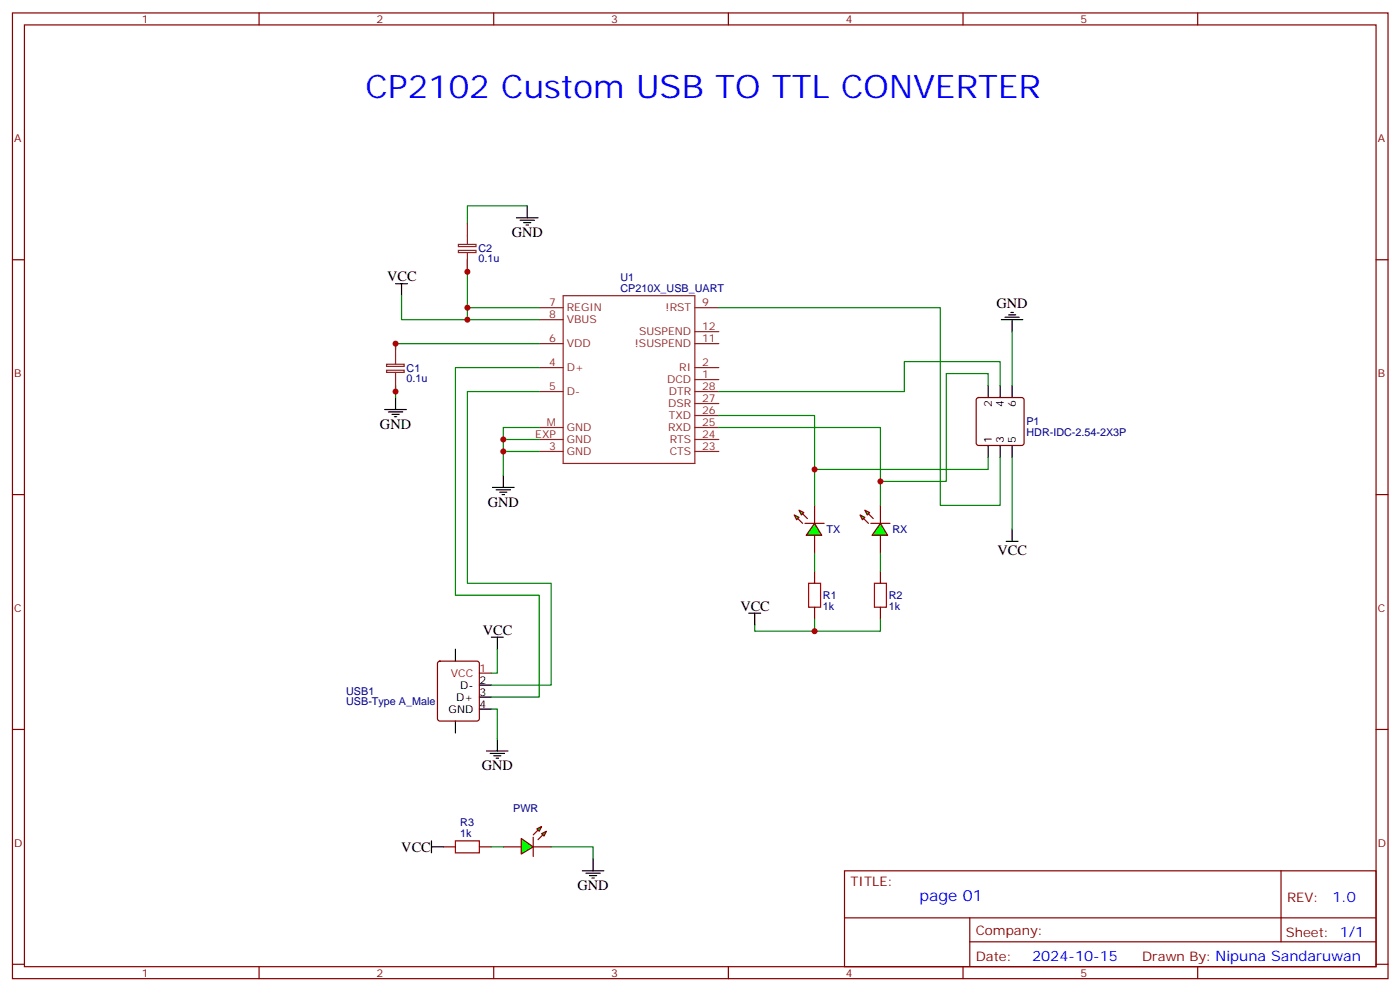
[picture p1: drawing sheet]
<svg xmlns="http://www.w3.org/2000/svg" width="413mm" height="292mm" viewBox="0 0 413 292" stroke-linecap="round" stroke-linejoin="round" font-family="sans-serif">
<g fill="none" stroke="#870000" stroke-width=".35">
<path d="M3.7 3.8h405.3v284.3h-405.3zM7.2 7.3h398.3v277.3h-398.3zM76.3 3.8v3.5M145.5 3.8v3.5M214.6 3.8v3.5M283.8 3.8v3.5M352.9 3.8v3.5M3.7 76.5h3.5M405.5 76.5h3.5M3.7 145.6h3.5M259.4 148.8v5.3M259.4 157.6v5.3"/>
<path d="M405.5 145.6h3.5M129.1 194.9l.5-.2h10.9l.5 .2 .3 .5v16.2l-.3 .5-.5 .2h-10.9l-.5-.2-.2-.5v-16.2zM3.7 214.8h3.5M405.5 214.8h3.5M248.8 256.4h156.7v28.2h-156.7zM377.5 256.4v20.9M248.9 270.2h156.5M285.8 277.3h119.6M285.8 270.2v14.2M3.7 283.9h3.5M76.3 284.6v3.5M145.5 284.6v3.5"/>
<path d="M214.6 284.6v3.5M283.8 284.6v3.5M352.9 284.6v3.5M405.5 283.9h3.5"/>
</g>
<g fill="none" stroke="#8c2424" stroke-width=".35">
<path d="M158.9 90.6h7M158.9 94.1h7M165.9 87.1h38.9v49.4h-38.9zM204.8 90.6h7M204.8 97.6h7M158.9 101.2h7M158.9 108.2h7M158.9 115.3h7M204.8 101.2h7M204.8 108.2h7M204.8 115.3h7M204.8 111.8h7"/>
<path d="M204.8 118.8h7M158.9 132.9h7M158.9 125.9h7M158.9 129.4h7M204.8 132.9h7M204.8 122.3h7M204.8 125.9h7M204.8 129.4h7"/>
</g>
<g fill="none" stroke="#008700" stroke-width=".35">
<path d="M137.7 76.5v17.6h21.2M155.4 60.6h-17.7v5.3M118.3 87.1v7h19.4M137.7 90.6h21.2M116.6 113.5v3.6M158.9 101.2h-42.3v1.7M158.9 108.2h-24.7v67.1h24.7v29.9h-14.1M158.9 115.3h-21.2v56.4h24.7v30h-17.6M148.3 129.4h10.6M148.3 132.9h10.6M158.9 125.9h-10.6v14.1M146.5 191.1v7.1h-1.7"/>
<path d="M144.8 208.8h1.7v8.8"/>
</g>
<g fill="none" stroke="#000" stroke-width=".35">
<path d="M152.2 64.1h6.3M153.2 64.8h4.3M154.3 65.5h2.1M155 66.3h.7M155.4 60.6v3.5M116.6 83.5h3.5M118.3 83.5v3.6M116.6 117.1v3.5M113.4 120.6h6.3M114.4 121.3h4.3M115.5 122h2.1M116.2 122.7h.7"/>
<path d="M148.3 140v3.5M145.1 143.5h6.4M146.2 144.2h4.2M147.2 144.9h2.2M148 145.6h.7M134.2 191.1v3.6M144.8 187.6h3.5M146.5 187.6v3.5M134.2 212.3v3.5M141.3 208.8h3.5M141.3 205.2h3.5M141.3 201.7h3.5"/>
<path d="M146.5 217.6v3.5M143.4 221.1h6.3M144.4 221.8h4.3M145.5 222.5h2.1M146.2 223.2h.7"/>
</g>
<path d="M141.3 198.2h3.5" fill="none" stroke="#f00" stroke-width=".35"/>
<g fill="#0f0" stroke="#870000" stroke-width=".35">
<path d="M254.8 150.2l1.5 .7-.7 .7z"/>
<path d="M253.4 151.6l1.4 .7-.7 .7z"/>
</g>
<g fill="#870000" stroke="#870000" stroke-width=".35">
<path d="M255.9 151.3l1.4 1.4z"/>
<path d="M254.5 152.7l1.4 1.4z"/>
</g>
<path d="M256.6 154.1h5.7z" fill="#f00" stroke="#870000" stroke-width=".35"/>
<path d="M259.4 154.1l2.1 3.5h-4.5z" fill="#0f0" stroke="#870000" stroke-width=".35"/>
<path d="M240 148.8v5.3M240 157.6v5.3" fill="none" stroke="#870000" stroke-width=".35"/>
<g fill="#0f0" stroke="#870000" stroke-width=".35">
<path d="M235.4 150.2l1.5 .7-.8 .7z"/>
<path d="M234 151.6l1.4 .7-.7 .7z"/>
</g>
<g fill="#870000" stroke="#870000" stroke-width=".35">
<path d="M236.5 151.3l1.4 1.4z"/>
<path d="M235.1 152.7l1.4 1.4z"/>
</g>
<path d="M237.2 154.1h5.7z" fill="#f00" stroke="#870000" stroke-width=".35"/>
<path d="M240 154.1l2.1 3.5h-4.5z" fill="#0f0" stroke="#870000" stroke-width=".35"/>
<path d="M238.3 171.7h3.5v7.1h-3.5zM257.7 171.7h3.5v7.1h-3.5z" fill="none" stroke="#a10000" stroke-width=".35"/>
<path d="M240 168.2v3.5M240 178.8v3.5M259.4 168.2v3.5M259.4 178.8v3.5M148.3 249.3h5.3M157.1 249.3h5.3" fill="none" stroke="#870000" stroke-width=".35"/>
<path d="M211.8 122.3h28.2v26.5M211.8 125.9h47.6v22.9M240 162.9v5.3M259.4 162.9v5.3M222.4 184.1v1.7h17.6M240 182.3v3.5h19.4v-3.5" fill="none" stroke="#008700" stroke-width=".35"/>
<path d="M220.6 180.6h3.6M222.4 180.6v3.5" fill="none" stroke="#000" stroke-width=".35"/>
<g fill="#0f0" stroke="#870000" stroke-width=".35">
<path d="M159.6 245.5l1.4-.7-.7 1.4z"/>
<path d="M158.2 244.1l1.4-.8-.7 1.5z"/>
</g>
<g fill="#870000" stroke="#870000" stroke-width=".35">
<path d="M159.9 245.8l-1.4 1.4z"/>
<path d="M157.1 245.8l1.4-1.4z"/>
</g>
<path d="M157.1 246.5v5.7z" fill="#f00" stroke="#870000" stroke-width=".35"/>
<path d="M153.6 246.9l3.5 2.4-3.5 2.2z" fill="#0f0" stroke="#870000" stroke-width=".35"/>
<path d="M134.2 247.6h7.1v3.5h-7.1z" fill="none" stroke="#a10000" stroke-width=".35"/>
<path d="M287.9 117.3l.5-.2h12.7l.5 .2 .2 .5v12.7l-.3 .5-.4 .2h-12.7l-.5-.3-.2-.4v-12.7zM130.7 249.3h3.5M141.3 249.3h3.5" fill="none" stroke="#870000" stroke-width=".35"/>
<path d="M211.8 90.6h65.3v58.2h17.6v-14.1M298.2 97.6v15.9M291.2 113.5v-3.5h-12.4v31.7h-19.4M294.7 113.5v-7h-28.2v8.8h-54.7M291.2 134.7v3.5h-51.2M298.2 134.7v21.2M144.8 249.3h3.5M162.4 249.3h12.4v3.6" fill="none" stroke="#008700" stroke-width=".35"/>
<g fill="none" stroke="#000" stroke-width=".35">
<path d="M295.1 94.1h6.3M296.1 93.4h4.3M297.2 92.7h2.1M297.9 92h.7M298.2 94.1v3.5M291.2 113.5v3.6M294.7 113.5v3.6M298.2 113.5v3.6M291.2 131.2v3.5M294.7 131.2v3.5M298.2 131.2v3.5M296.5 159.4h3.5"/>
<path d="M298.2 155.9v3.5M127.1 249.3h3.6M127.1 247.6v3.5M171.6 256.4h6.3M172.6 257.1h4.3M173.7 257.8h2.1M174.4 258.5h.7M174.8 252.9v3.5"/>
</g>
<path d="M135.1 72h5.2v.6h-5.2zM135.1 73.7h5.2v.7h-5.2zM137.7 65.9v6M137.7 74.4v5.6M113.9 107.2h5.2v.7h-5.2zM113.9 109h5.2v.6h-5.2zM116.6 101.2v6M116.6 109.6v5.7" fill="none" stroke="#8c2424" stroke-width=".35"/>
<g fill="#c00">
<circle cx="137.7" cy="90.6" r=".88"/>
<circle cx="137.7" cy="94.1" r=".88"/>
<circle cx="148.3" cy="129.4" r=".88"/>
<circle cx="148.3" cy="132.9" r=".88"/>
<circle cx="240" cy="185.8" r=".88"/>
<circle cx="240" cy="138.2" r=".88"/>
<circle cx="259.4" cy="141.7" r=".88"/>
<circle cx="116.6" cy="115.3" r=".88"/>
<circle cx="116.6" cy="101.2" r=".88"/>
<circle cx="137.7" cy="80" r=".88"/>
</g>
<text font-size="9.5" fill="#00f" x="107.7" y="28.9">CP2102 Custom USB TO TTL CONVERTER</text>
<text font-size="4.6" fill="#00f" x="270.9" y="265.4">page 01</text>
<g font-size="4.2">
<text x="150.8" y="69.8">GND</text>
<text x="114.1" y="82.8">VCC</text>
<text x="293.7" y="90.8">GND</text>
<text x="112" y="126.2">GND</text>
<text x="143.7" y="149.2">GND</text>
<text x="293.9" y="163.3">VCC</text>
<text x="218.2" y="179.8">VCC</text>
<text x="142.3" y="186.9">VCC</text>
<text x="142" y="226.8">GND</text>
<text x="118.3" y="250.8">VCC</text>
<text x="170.2" y="262">GND</text>
</g>
<g font-size="4.2" fill="#00f">
<text x="392.6" y="265.7">1.0</text>
<text x="304.1" y="283">2024-10-15</text>
</g>
<g font-size="3.9" fill="#800">
<text x="250.6" y="261">TITLE:</text>
<text x="379.2" y="265.7">REV:</text>
<text x="287.5" y="275.2">Company:</text>
<text x="378.9" y="275.8">Sheet: 1/1</text>
<text x="287.5" y="282.9">Date:</text>
<text x="336.6" y="282.9">Drawn By: Nipuna Sandaruwan</text>
</g>
<g font-size="3.2" fill="#800">
<text x="41.8" y="6.8">1</text>
<text x="110.9" y="6.8">2</text>
<text x="180.1" y="6.8">3</text>
<text x="249.2" y="6.8">4</text>
<text x="318.3" y="6.8">5</text>
<text x="4.2" y="41.9">A</text>
<text x="406" y="41.9">A</text>
<text x="4.2" y="111.1">B</text>
<text x="406" y="111.1">B</text>
<text x="4.2" y="180.2">C</text>
<text x="406" y="180.2">C</text>
<text x="4.2" y="249.3">D</text>
<text x="406" y="249.3">D</text>
<text x="41.8" y="287.6">1</text>
<text x="110.9" y="287.6">2</text>
<text x="180.1" y="287.6">3</text>
<text x="249.2" y="287.6">4</text>
<text x="318.3" y="287.6">5</text>
</g>
<g font-size="3.2" fill="#000080">
<text x="141" y="77.3">0.1u</text>
<text x="141" y="74.1">C2</text>
<text x="182.8" y="82.8">U1</text>
<text x="182.8" y="85.9">CP210X_USB_UART</text>
<text x="119.8" y="112.5">0.1u</text>
<text x="119.8" y="109.4">C1</text>
<text x="302.5" y="125.2">P1</text>
<text x="302.5" y="128.5">HDR-IDC-2.54-2X3P</text>
<text x="243.6" y="157">TX</text>
<text x="263" y="157">RX</text>
<text x="242.5" y="179.6">1k</text>
<text x="242.5" y="176.4">R1</text>
<text x="261.9" y="179.6">1k</text>
<text x="261.9" y="176.4">R2</text>
<text x="102" y="207.7">USB-Type A_Male</text>
<text x="102" y="204.5">USB1</text>
<text x="151.2" y="239.1">PWR</text>
<text x="135.6" y="243.3">R3</text>
<text x="135.6" y="246.5">1k</text>
</g>
<g font-size="3.2" fill="#8d2323">
<text x="161.8" y="90.2">7</text>
<text x="161.8" y="93.8">8</text>
<text x="167" y="91.7">REGIN</text>
<text x="167" y="95.2">VBUS</text>
<text x="196.1" y="91.7">!RST</text>
<text x="206.9" y="90.2">9</text>
<text x="161.8" y="100.8">6</text>
<text x="188.3" y="98.7">SUSPEND</text>
<text x="206.9" y="97.3">12</text>
<text x="206.9" y="100.8">11</text>
<text x="161.8" y="107.9">4</text>
<text x="167" y="102.2">VDD</text>
<text x="187" y="102.2">!SUSPEND</text>
<text x="206.9" y="107.9">2</text>
<text x="167" y="109.3">D+</text>
<text x="196.6" y="112.8">DCD</text>
<text x="200.2" y="109.3">RI</text>
<text x="206.9" y="111.4">1</text>
<text x="161.8" y="114.9">5</text>
<text x="167" y="116.3">D-</text>
<text x="196.9" y="119.9">DSR</text>
<text x="197.1" y="116.3">DTR</text>
<text x="206.9" y="114.9">28</text>
<text x="206.9" y="118.5">27</text>
<text x="161.2" y="125.5">M</text>
<text x="197.1" y="123.4">TXD</text>
<text x="206.9" y="122">26</text>
<text x="206.9" y="125.5">25</text>
<text x="157.7" y="129">EXP</text>
<text x="167" y="130.5">GND</text>
<text x="167" y="126.9">GND</text>
<text x="196.9" y="126.9">RXD</text>
<text x="197.4" y="130.5">RTS</text>
<text x="206.9" y="129">24</text>
<text x="161.8" y="132.6">3</text>
<text x="167" y="134">GND</text>
<text x="197.4" y="134">CTS</text>
<text x="206.9" y="132.6">23</text>
</g>
<g font-size="3.2">
<text x="292.2" y="119.8" transform="rotate(-90 292.2 119.8)">2</text>
<text x="295.8" y="119.8" transform="rotate(-90 295.8 119.8)">4</text>
<text x="299.3" y="119.8" transform="rotate(-90 299.3 119.8)">6</text>
<text x="292.2" y="130.5" transform="rotate(-90 292.2 130.5)">1</text>
<text x="295.8" y="130.5" transform="rotate(-90 295.8 130.5)">3</text>
<text x="299.3" y="130.5" transform="rotate(-90 299.3 130.5)">5</text>
<text x="135.6" y="202.8">D-</text>
<text x="141.3" y="201.4">2</text>
<text x="132.2" y="209.8">GND</text>
<text x="134.4" y="206.3">D+</text>
<text x="141.3" y="208.4">4</text>
<text x="141.3" y="204.9">3</text>
</g>
<g font-size="3.2" fill="#f00">
<text x="141.3" y="197.8">1</text>
<text x="132.9" y="199.2">VCC</text>
</g>
</svg>
